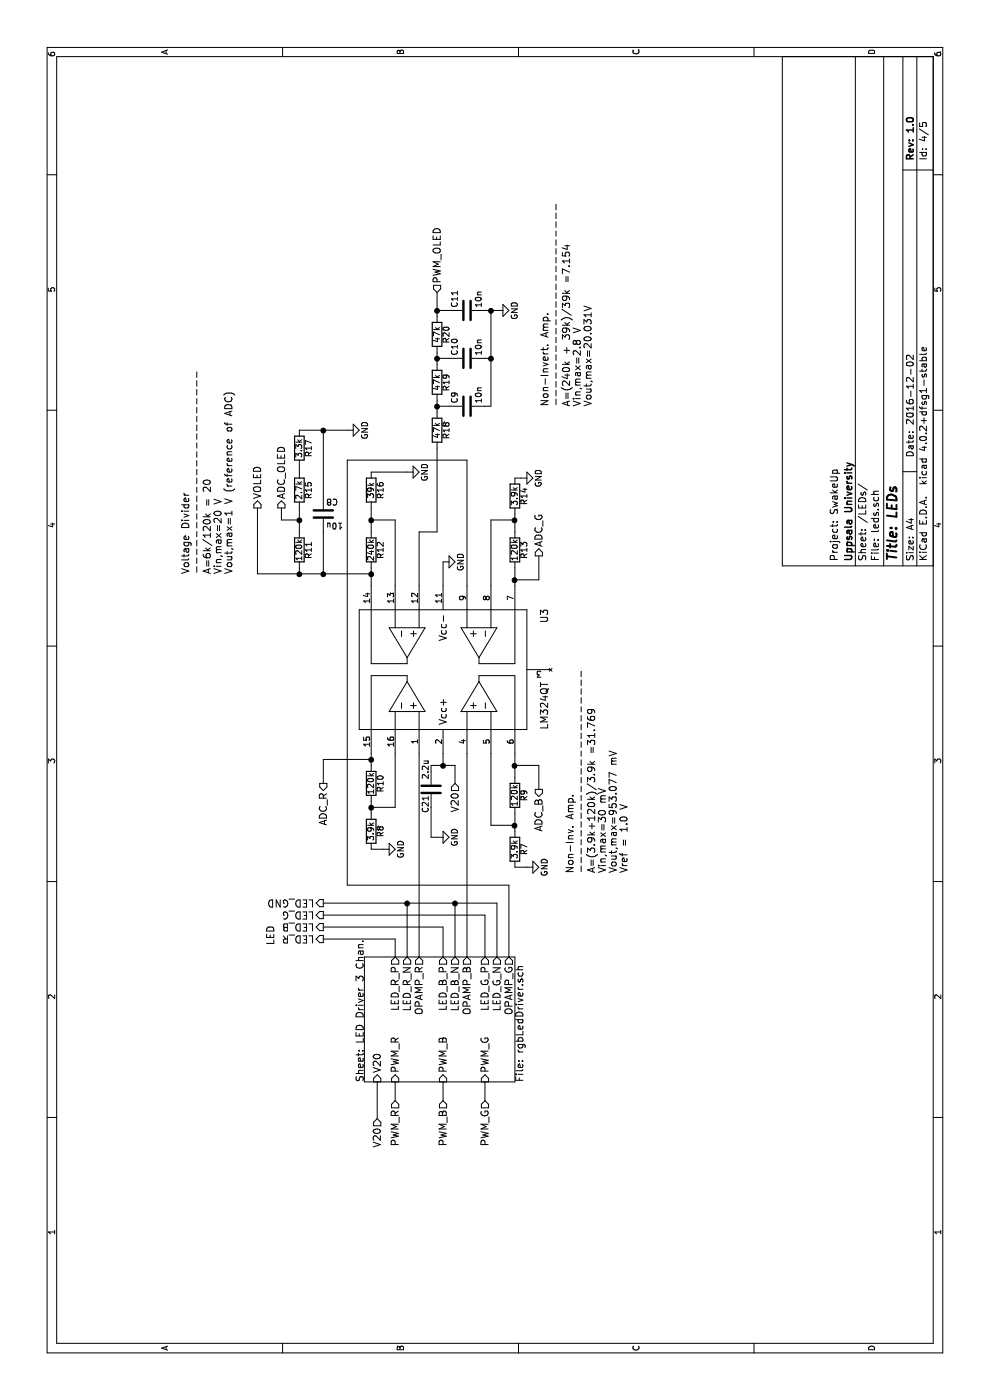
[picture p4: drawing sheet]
EESchema Schematic File Version 2
LIBS:power
LIBS:device
LIBS:transistors
LIBS:conn
LIBS:linear
LIBS:regul
LIBS:74xx
LIBS:cmos4000
LIBS:adc-dac
LIBS:memory
LIBS:xilinx
LIBS:microcontrollers
LIBS:dsp
LIBS:microchip
LIBS:analog_switches
LIBS:motorola
LIBS:texas
LIBS:intel
LIBS:audio
LIBS:interface
LIBS:digital-audio
LIBS:philips
LIBS:display
LIBS:cypress
LIBS:siliconi
LIBS:opto
LIBS:atmel
LIBS:contrib
LIBS:valves
LIBS:coolLib
LIBS:power-cache
EELAYER 25 0
EELAYER END
$Descr A4 11693 8268
encoding utf-8
Sheet 4 5
Title "LEDs "
Date "2016-12-02"
Rev "1.0"
Comp "Uppsala University"
Comment1 "Project: SwakeUp"
Comment2 ""
Comment3 ""
Comment4 ""
$EndDescr
$Sheet
S 2656 3044 1044 1256
U 58430F64
F0 "LED Driver 3 Chan. " 60
F1 "rgbLedDriver.sch" 60
F2 "LED_G_P" O R 3700 4050 60 
F3 "LED_G_N" O R 3700 4150 60 
F4 "OPAMP_G" O R 3700 4250 60 
F5 "PWM_B" I L 2656 3700 60 
F6 "LED_B_P" O R 3700 3700 60 
F7 "LED_B_N" O R 3700 3800 60 
F8 "OPAMP_B" O R 3700 3900 60 
F9 "PWM_R" I L 2656 3300 60 
F10 "LED_R_P" O R 3700 3300 60 
F11 "LED_R_N" O R 3700 3400 60 
F12 "OPAMP_R" O R 3700 3500 60 
F13 "V20" I L 2656 3150 60 
F14 "PWM_G" I L 2656 4050 60 
$EndSheet
$Comp
L LM324QT U3
U 1 1
P 6100 3700
F 0 "U3" H 6550 2850 60  0000 C CNN
F 1 "LM324QT" H 5800 2850 60  0000 C CNN
F 2 "Additional:QFN-16-1EP_3x3mm_Pitch0.5mm" H 6100 3700 60  0001 C CNN
F 3 "http://www.st.com/content/ccc/resource/technical/document/datasheet/58/13/52/7e/39/8c/4c/ba/CD00000457.pdf/files/CD00000457.pdf/jcr:content/translations/en.CD00000457.pdf" H 6100 3700 60  0001 C CNN
F 4 "497-12005-1-ND" H 6100 3700 60  0001 C CNN "Digikey"
	1    6100 3700
	1    0    0    -1  
$EndComp
$Comp
L GND #PWR016
U 1 1
P 4600 3200
F 0 "#PWR016" H 4600 2950 50  0001 C CNN
F 1 "GND" H 4600 3050 50  0000 C CNN
F 2 "" H 4600 3200 50  0000 C CNN
F 3 "" H 4600 3200 50  0000 C CNN
	1    4600 3200
	1    0    0    -1  
$EndComp
$Comp
L R R9
U 1 1
P 5050 4300
F 0 "R9" V 5130 4300 50  0000 C CNN
F 1 "120k" V 5050 4300 50  0000 C CNN
F 2 "Additional:R_0603_HandSoldering_Same_As_C" V 4980 4300 50  0001 C CNN
F 3 "http://www.yageo.com.tw/exep/pages/download/literatures/PYu-R_INT-thick_7.pdf" H 5050 4300 50  0001 C CNN
F 4 "311-120KHRCT-ND" V 5050 4300 60  0001 C CNN "Digikey"
	1    5050 4300
	0    1    1    0   
$EndComp
$Comp
L GND #PWR017
U 1 1
P 4450 4400
F 0 "#PWR017" H 4450 4150 50  0001 C CNN
F 1 "GND" H 4450 4250 50  0000 C CNN
F 2 "" H 4450 4400 50  0000 C CNN
F 3 "" H 4450 4400 50  0000 C CNN
	1    4450 4400
	1    0    0    -1  
$EndComp
$Comp
L GND #PWR018
U 1 1
P 7700 4350
F 0 "#PWR018" H 7700 4100 50  0001 C CNN
F 1 "GND" H 7700 4200 50  0000 C CNN
F 2 "" H 7700 4350 50  0000 C CNN
F 3 "" H 7700 4350 50  0000 C CNN
	1    7700 4350
	1    0    0    -1  
$EndComp
$Comp
L R R12
U 1 1
P 7100 3100
F 0 "R12" V 7180 3100 50  0000 C CNN
F 1 "240k" V 7100 3100 50  0000 C CNN
F 2 "Additional:R_0603_HandSoldering_Same_As_C" V 7030 3100 50  0001 C CNN
F 3 "http://www.yageo.com.tw/exep/pages/download/literatures/PYu-R_INT-thick_7.pdf" H 7100 3100 50  0001 C CNN
F 4 "311-240KHRCT-ND" V 7100 3100 60  0001 C CNN "Digikey"
	1    7100 3100
	0    1    1    0   
$EndComp
$Comp
L R R16
U 1 1
P 7600 3100
F 0 "R16" V 7680 3100 50  0000 C CNN
F 1 "39k" V 7600 3100 50  0000 C CNN
F 2 "Additional:R_0603_HandSoldering_Same_As_C" V 7530 3100 50  0001 C CNN
F 3 "http://www.yageo.com.tw/exep/pages/download/literatures/PYu-R_INT-thick_7.pdf" H 7600 3100 50  0001 C CNN
F 4 "311-39.0KHRCT-ND" V 7600 3100 60  0001 C CNN "Digikey"
	1    7600 3100
	0    1    1    0   
$EndComp
$Comp
L GND #PWR019
U 1 1
P 7750 3400
F 0 "#PWR019" H 7750 3150 50  0001 C CNN
F 1 "GND" H 7750 3250 50  0000 C CNN
F 2 "" H 7750 3400 50  0000 C CNN
F 3 "" H 7750 3400 50  0000 C CNN
	1    7750 3400
	1    0    0    -1  
$EndComp
$Comp
L R R18
U 1 1
P 8100 3650
F 0 "R18" V 8180 3650 50  0000 C CNN
F 1 "47k" V 8100 3650 50  0000 C CNN
F 2 "Additional:R_0603_HandSoldering_Same_As_C" V 8030 3650 50  0001 C CNN
F 3 "http://www.yageo.com.tw/exep/pages/download/literatures/PYu-R_INT-thick_7.pdf" H 8100 3650 50  0001 C CNN
F 4 "311-47.0KHRCT-ND" V 8100 3650 60  0001 C CNN "Digikey"
	1    8100 3650
	0    1    1    0   
$EndComp
$Comp
L C C9
U 1 1
P 8300 3900
F 0 "C9" H 8325 4000 50  0000 L CNN
F 1 "10n" H 8325 3800 50  0000 L CNN
F 2 "Capacitors_SMD:C_0603_HandSoldering" H 8338 3750 50  0001 C CNN
F 3 "http://www.yageo.com/documents/recent/UPY-GPHC_X7R_6.3V-to-50V_15.pdf" H 8300 3900 50  0001 C CNN
F 4 "311-1085-1-ND" H 8300 3900 60  0001 C CNN "Digikey"
	1    8300 3900
	1    0    0    -1  
$EndComp
$Comp
L GND #PWR020
U 1 1
P 9100 4150
F 0 "#PWR020" H 9100 3900 50  0001 C CNN
F 1 "GND" H 9100 4000 50  0000 C CNN
F 2 "" H 9100 4150 50  0000 C CNN
F 3 "" H 9100 4150 50  0000 C CNN
	1    9100 4150
	1    0    0    -1  
$EndComp
$Comp
L R R8
U 1 1
P 4750 3100
F 0 "R8" V 4830 3100 50  0000 C CNN
F 1 "3.9k" V 4750 3100 50  0000 C CNN
F 2 "Additional:R_0603_HandSoldering_Same_As_C" V 4680 3100 50  0001 C CNN
F 3 "http://www.yageo.com.tw/exep/pages/download/literatures/PYu-R_INT-thick_7.pdf" H 4750 3100 50  0001 C CNN
F 4 "311-3.90KHRCT-ND" V 4750 3100 60  0001 C CNN "Digikey"
	1    4750 3100
	0    1    1    0   
$EndComp
$Comp
L R R10
U 1 1
P 5150 3100
F 0 "R10" V 5230 3100 50  0000 C CNN
F 1 "120k" V 5150 3100 50  0000 C CNN
F 2 "Additional:R_0603_HandSoldering_Same_As_C" V 5080 3100 50  0001 C CNN
F 3 "http://www.yageo.com.tw/exep/pages/download/literatures/PYu-R_INT-thick_7.pdf" H 5150 3100 50  0001 C CNN
F 4 "311-120KHRCT-ND" V 5150 3100 60  0001 C CNN "Digikey"
	1    5150 3100
	0    1    1    0   
$EndComp
$Comp
L R R13
U 1 1
P 7100 4300
F 0 "R13" V 7180 4300 50  0000 C CNN
F 1 "120k" V 7100 4300 50  0000 C CNN
F 2 "Additional:R_0603_HandSoldering_Same_As_C" V 7030 4300 50  0001 C CNN
F 3 "http://www.yageo.com.tw/exep/pages/download/literatures/PYu-R_INT-thick_7.pdf" H 7100 4300 50  0001 C CNN
F 4 "311-120KHRCT-ND" V 7100 4300 60  0001 C CNN "Digikey"
	1    7100 4300
	0    1    1    0   
$EndComp
$Comp
L R R7
U 1 1
P 4600 4300
F 0 "R7" V 4680 4300 50  0000 C CNN
F 1 "3.9k" V 4600 4300 50  0000 C CNN
F 2 "Additional:R_0603_HandSoldering_Same_As_C" V 4530 4300 50  0001 C CNN
F 3 "http://www.yageo.com.tw/exep/pages/download/literatures/PYu-R_INT-thick_7.pdf" H 4600 4300 50  0001 C CNN
F 4 "311-3.90KHRCT-ND" V 4600 4300 60  0001 C CNN "Digikey"
	1    4600 4300
	0    1    1    0   
$EndComp
$Comp
L R R14
U 1 1
P 7550 4300
F 0 "R14" V 7630 4300 50  0000 C CNN
F 1 "3.9k" V 7550 4300 50  0000 C CNN
F 2 "Additional:R_0603_HandSoldering_Same_As_C" V 7480 4300 50  0001 C CNN
F 3 "http://www.yageo.com.tw/exep/pages/download/literatures/PYu-R_INT-thick_7.pdf" H 7550 4300 50  0001 C CNN
F 4 "311-3.90KHRCT-ND" V 7550 4300 60  0001 C CNN "Digikey"
	1    7550 4300
	0    1    1    0   
$EndComp
$Comp
L R R19
U 1 1
P 8500 3650
F 0 "R19" V 8580 3650 50  0000 C CNN
F 1 "47k" V 8500 3650 50  0000 C CNN
F 2 "Additional:R_0603_HandSoldering_Same_As_C" V 8430 3650 50  0001 C CNN
F 3 "http://www.yageo.com.tw/exep/pages/download/literatures/PYu-R_INT-thick_7.pdf" H 8500 3650 50  0001 C CNN
F 4 "311-47.0KHRCT-ND" V 8500 3650 60  0001 C CNN "Digikey"
	1    8500 3650
	0    1    1    0   
$EndComp
$Comp
L R R20
U 1 1
P 8900 3650
F 0 "R20" V 8980 3650 50  0000 C CNN
F 1 "47k" V 8900 3650 50  0000 C CNN
F 2 "Additional:R_0603_HandSoldering_Same_As_C" V 8830 3650 50  0001 C CNN
F 3 "http://www.yageo.com.tw/exep/pages/download/literatures/PYu-R_INT-thick_7.pdf" H 8900 3650 50  0001 C CNN
F 4 "311-47.0KHRCT-ND" V 8900 3650 60  0001 C CNN "Digikey"
	1    8900 3650
	0    1    1    0   
$EndComp
$Comp
L C C10
U 1 1
P 8700 3900
F 0 "C10" H 8725 4000 50  0000 L CNN
F 1 "10n" H 8725 3800 50  0000 L CNN
F 2 "Capacitors_SMD:C_0603_HandSoldering" H 8738 3750 50  0001 C CNN
F 3 "http://www.yageo.com/documents/recent/UPY-GPHC_X7R_6.3V-to-50V_15.pdf" H 8700 3900 50  0001 C CNN
F 4 "311-1085-1-ND" H 8700 3900 60  0001 C CNN "Digikey"
	1    8700 3900
	1    0    0    -1  
$EndComp
$Comp
L C C11
U 1 1
P 9100 3900
F 0 "C11" H 9125 4000 50  0000 L CNN
F 1 "10n" H 9125 3800 50  0000 L CNN
F 2 "Capacitors_SMD:C_0603_HandSoldering" H 9138 3750 50  0001 C CNN
F 3 "http://www.yageo.com/documents/recent/UPY-GPHC_X7R_6.3V-to-50V_15.pdf" H 9100 3900 50  0001 C CNN
F 4 "311-1085-1-ND" H 9100 3900 60  0001 C CNN "Digikey"
	1    9100 3900
	1    0    0    -1  
$EndComp
$Comp
L GND #PWR021
U 1 1
P 7000 3700
F 0 "#PWR021" H 7000 3450 50  0001 C CNN
F 1 "GND" H 7000 3550 50  0000 C CNN
F 2 "" H 7000 3700 50  0000 C CNN
F 3 "" H 7000 3700 50  0000 C CNN
	1    7000 3700
	1    0    0    -1  
$EndComp
Text Notes 8300 4950 0    60   ~ 0
Non-Invert. Amp.\n-----------------------\nA=(240k + 39k)/39k =7.154\nVin,max=2.8 V\nVout,max=20.031V
Text Notes 4400 5250 0    60   ~ 0
Non-Inv. Amp.\n-----------------------\nA=(3.9k+120k)/3.9k =31.769\nVin,max=30 mV\nVout,max=953.077 mV\nVref = 1.0 V
$Comp
L R R11
U 1 1
P 7100 2500
F 0 "R11" V 7180 2500 50  0000 C CNN
F 1 "120k" V 7100 2500 50  0000 C CNN
F 2 "Additional:R_0603_HandSoldering_Same_As_C" V 7030 2500 50  0001 C CNN
F 3 "http://www.yageo.com.tw/exep/pages/download/literatures/PYu-R_INT-thick_7.pdf" H 7100 2500 50  0001 C CNN
F 4 "311-120KHRCT-ND" V 7100 2500 60  0001 C CNN "Digikey"
	1    7100 2500
	0    1    1    0   
$EndComp
$Comp
L R R15
U 1 1
P 7600 2500
F 0 "R15" V 7680 2500 50  0000 C CNN
F 1 "2.7k" V 7600 2500 50  0000 C CNN
F 2 "Additional:R_0603_HandSoldering_Same_As_C" V 7530 2500 50  0001 C CNN
F 3 "http://www.yageo.com.tw/exep/pages/download/literatures/PYu-R_INT-thick_7.pdf" H 7600 2500 50  0001 C CNN
F 4 "311-2.70KHRCT-ND" V 7600 2500 60  0001 C CNN "Digikey"
	1    7600 2500
	0    1    1    0   
$EndComp
$Comp
L R R17
U 1 1
P 7950 2500
F 0 "R17" V 8030 2500 50  0000 C CNN
F 1 "3.3k" V 7950 2500 50  0000 C CNN
F 2 "Additional:R_0603_HandSoldering_Same_As_C" V 7880 2500 50  0001 C CNN
F 3 "http://www.yageo.com.tw/exep/pages/download/literatures/PYu-R_INT-thick_7.pdf" H 7950 2500 50  0001 C CNN
F 4 "311-3.30KHRCT-ND" V 7950 2500 60  0001 C CNN "Digikey"
	1    7950 2500
	0    1    1    0   
$EndComp
$Comp
L GND #PWR022
U 1 1
P 8100 2900
F 0 "#PWR022" H 8100 2650 50  0001 C CNN
F 1 "GND" H 8100 2750 50  0000 C CNN
F 2 "" H 8100 2900 50  0000 C CNN
F 3 "" H 8100 2900 50  0000 C CNN
	1    8100 2900
	1    0    0    -1  
$EndComp
$Comp
L C C8
U 1 1
P 7400 2700
F 0 "C8" H 7425 2800 50  0000 L CNN
F 1 "10u" H 7425 2600 50  0000 L CNN
F 2 "Capacitors_SMD:C_0603_HandSoldering" H 7438 2550 50  0001 C CNN
F 3 "http://search.murata.co.jp/Ceramy/image/img/A01X/G101/ENG/GRT188R61E106ME13-01.pdf" H 7400 2700 50  0001 C CNN
F 4 "490-12323-1-ND" H 7400 2700 60  0001 C CNN "Digikey"
	1    7400 2700
	0    1    1    0   
$EndComp
Wire Wire Line
	4600 3100 4600 3200
Wire Wire Line
	4450 4300 4450 4400
Wire Wire Line
	7700 4300 7700 4350
Wire Wire Line
	3850 2700 3850 3300
Wire Wire Line
	3850 3300 3700 3300
Wire Wire Line
	3700 3700 3950 3700
Wire Wire Line
	3950 3700 3950 2700
Wire Wire Line
	3700 4050 4050 4050
Wire Wire Line
	4050 4050 4050 2700
Wire Wire Line
	4150 4150 3700 4150
Wire Wire Line
	4150 3800 3700 3800
Connection ~ 4150 3800
Wire Wire Line
	4300 2900 4300 4250
Wire Wire Line
	7850 2900 7850 3900
Wire Wire Line
	7750 3100 7750 3400
Wire Wire Line
	8250 3650 8350 3650
Wire Wire Line
	8650 3650 8750 3650
Wire Wire Line
	8300 4100 9100 4100
Wire Wire Line
	8300 4100 8300 4050
Connection ~ 9100 4100
Wire Wire Line
	8700 4050 8700 4100
Connection ~ 8700 4100
Wire Wire Line
	8300 3750 8300 3650
Connection ~ 8300 3650
Wire Wire Line
	8700 3750 8700 3650
Connection ~ 8700 3650
Wire Wire Line
	7250 3650 7950 3650
Wire Wire Line
	9100 4050 9100 4150
Wire Wire Line
	9100 3750 9100 3650
Wire Wire Line
	9050 3650 9250 3650
Connection ~ 9100 3650
Wire Wire Line
	3700 3400 4150 3400
Connection ~ 4150 3400
Wire Wire Line
	4150 2700 4150 4150
Wire Wire Line
	7850 3900 6800 3900
Wire Wire Line
	6800 3700 7000 3700
Wire Wire Line
	7250 3500 6800 3500
Wire Wire Line
	6800 3300 7350 3300
Wire Wire Line
	7250 2500 7450 2500
Wire Wire Line
	7750 2500 7800 2500
Wire Wire Line
	8100 2500 8100 2900
Wire Wire Line
	2656 3300 2500 3300
Wire Wire Line
	2656 3700 2500 3700
Wire Wire Line
	2500 4050 2656 4050
Wire Wire Line
	2656 3150 2350 3150
Wire Wire Line
	7250 3100 7450 3100
Wire Wire Line
	7350 3300 7350 3100
Connection ~ 7350 3100
Wire Wire Line
	6800 3100 6950 3100
Wire Wire Line
	6950 2500 6900 2500
Wire Wire Line
	6900 2150 6900 3100
Connection ~ 6900 3100
Wire Wire Line
	7250 3500 7250 3650
Wire Wire Line
	6800 4300 6950 4300
Wire Wire Line
	7050 4500 6850 4500
Wire Wire Line
	6850 4500 6850 4300
Connection ~ 6850 4300
Wire Wire Line
	5200 4300 5400 4300
Wire Wire Line
	7250 4300 7400 4300
Wire Wire Line
	6800 4100 7350 4100
Wire Wire Line
	7350 4100 7350 4300
Connection ~ 7350 4300
Wire Wire Line
	4800 4300 4800 4100
Wire Wire Line
	4800 4100 5400 4100
Connection ~ 4800 4300
Wire Wire Line
	4750 4300 4900 4300
Wire Wire Line
	5100 4500 5300 4500
Wire Wire Line
	5300 4500 5300 4300
Connection ~ 5300 4300
Wire Wire Line
	4300 2900 7850 2900
Wire Wire Line
	4950 3300 5400 3300
Wire Wire Line
	5300 3100 5400 3100
Wire Wire Line
	4900 3100 5000 3100
Wire Wire Line
	4950 3100 4950 3300
Connection ~ 4950 3100
Wire Wire Line
	5350 3100 5350 2700
Connection ~ 5350 3100
Wire Wire Line
	5350 2700 5150 2700
Connection ~ 6900 2500
Wire Wire Line
	7450 2150 6900 2150
Wire Wire Line
	3700 3900 5400 3900
Wire Wire Line
	3700 3500 5400 3500
Wire Wire Line
	4300 4250 3700 4250
Wire Wire Line
	7250 2700 6900 2700
Connection ~ 8100 2700
Connection ~ 6900 2700
Wire Wire Line
	7550 2700 8100 2700
Wire Wire Line
	7450 2350 7350 2350
Wire Wire Line
	7350 2350 7350 2500
Connection ~ 7350 2500
Text Notes 6900 1950 0    60   ~ 0
Voltage Divider\n-----------------------\nA=6k/120k = 20\nVin,max=20 V\nVout,max=1 V (reference of ADC)
Text Notes 3800 2300 0    60   ~ 0
LED
Text HLabel 2350 3150 0    60   Input ~ 0
V20
Text HLabel 2500 3300 0    60   Input ~ 0
PWM_R
Text HLabel 2500 3700 0    60   Input ~ 0
PWM_B
Text HLabel 2500 4050 0    60   Input ~ 0
PWM_G
Text HLabel 5150 2700 0    60   Output ~ 0
ADC_R
Text HLabel 5150 3800 0    60   Input ~ 0
V20
Text HLabel 5100 4500 0    60   Output ~ 0
ADC_B
Text HLabel 7050 4500 2    60   Output ~ 0
ADC_G
Text HLabel 9250 3650 2    60   Input ~ 0
PWM_OLED
Text HLabel 7450 2350 2    60   Output ~ 0
ADC_OLED
Text HLabel 7450 2150 2    60   Output ~ 0
VOLED
Text HLabel 3850 2700 1    60   Output ~ 0
LED_R
Text HLabel 3950 2700 1    60   Output ~ 0
LED_B
Text HLabel 4050 2700 1    60   Output ~ 0
LED_G
Text HLabel 4150 2700 1    60   Output ~ 0
LED_GND
$Comp
L C C21
U 1 1
P 5100 3600
F 0 "C21" V 5150 3650 50  0000 L CNN
F 1 "2.2u" V 5150 3350 50  0000 L CNN
F 2 "Capacitors_SMD:C_0603_HandSoldering" H 5138 3450 50  0001 C CNN
F 3 "http://search.murata.co.jp/Ceramy/image/img/A01X/partnumbering_e_01.pdf" H 5100 3600 50  0001 C CNN
F 4 "490-7204-1-ND" H 5100 3600 60  0001 C CNN "Digikey"
	1    5100 3600
	0    -1   -1   0   
$EndComp
$Comp
L GND #PWR023
U 1 1
P 4700 3650
F 0 "#PWR023" H 4700 3400 50  0001 C CNN
F 1 "GND" H 4700 3500 50  0000 C CNN
F 2 "" H 4700 3650 50  0000 C CNN
F 3 "" H 4700 3650 50  0000 C CNN
	1    4700 3650
	1    0    0    -1  
$EndComp
Wire Wire Line
	5400 3700 5300 3700
Wire Wire Line
	5300 3600 5300 3800
Wire Wire Line
	5300 3600 5250 3600
Connection ~ 5300 3700
Wire Wire Line
	4700 3650 4700 3600
Wire Wire Line
	4700 3600 4950 3600
Wire Wire Line
	5300 3800 5150 3800
$EndSCHEMATC
